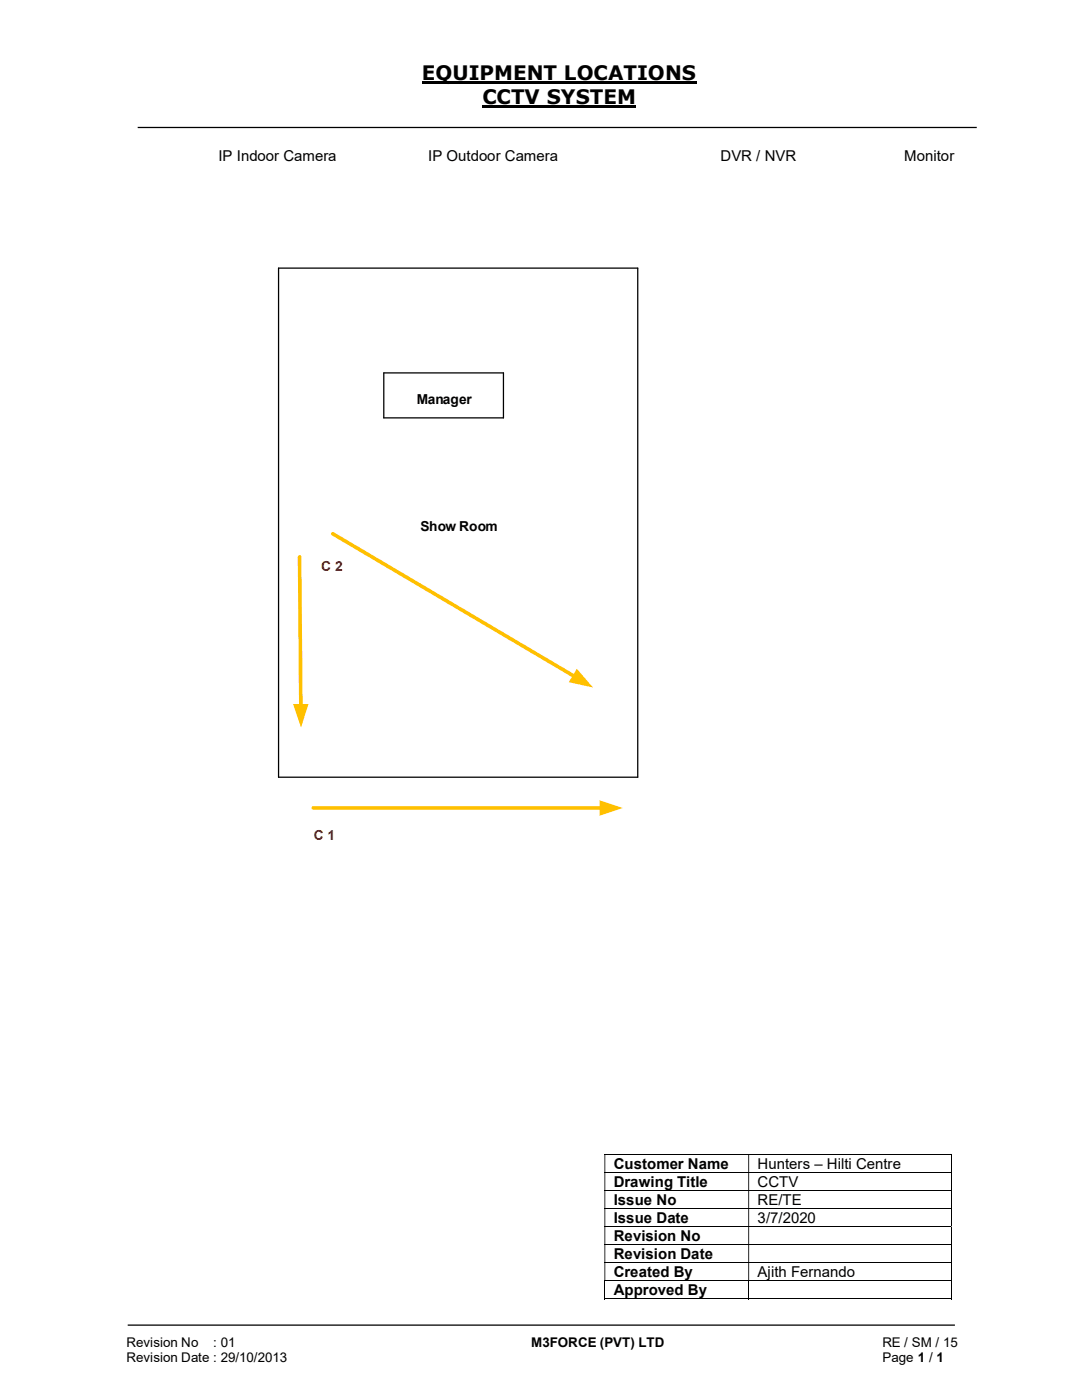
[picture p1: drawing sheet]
<svg xmlns="http://www.w3.org/2000/svg" width="216mm" height="279mm" viewBox="0 0 216 279" stroke-linecap="round" stroke-linejoin="round" font-family="sans-serif">
<path d="M84.2 16.5h54.8M96.3 21.3h30.7" fill="none" stroke="#000" stroke-width=".42"/>
<path d="M27.5 25.4h167.4M76.6 74.4h23.9M55.6 155.1v-101.6h71.7v101.6M25.5 264.5h165" fill="none" stroke="#000" stroke-width=".25"/>
<g fill="none" stroke="#000" stroke-width=".2">
<path d="M120.6 230.4h69.1M120.6 234h69.1M120.6 237.6h69.1M189.8 230.5v3.4M189.8 234.1v3.4M189.8 237.7v3.4M120.6 241.2h69.1M120.6 244.8h69.1M120.6 248.4h69.1M120.6 252h69.1M120.6 255.6h69.1M120.6 259.2h28.7"/>
<path d="M120.7 255.7v3.6M149.4 255.7v3.6M149.5 259.2h40.2M189.8 241.3v3.4M189.8 244.9v3.4M189.8 248.5v3.4M189.8 252.1v3.4M189.8 255.7v3.6"/>
</g>
<g fill="#000">
<path d="M189.7 230.3h.2v.2h-.2zM120.6 230.5h.2v3.4h-.2zM149.3 230.5h.2v3.4h-.2z" fill-rule="evenodd"/>
<path d="M189.7 233.9h.2v.2h-.2zM120.6 234.1h.2v3.4h-.2zM149.3 234.1h.2v3.4h-.2z" fill-rule="evenodd"/>
<path d="M189.7 237.5h.2v.2h-.2zM120.6 237.7h.2v3.4h-.2zM149.3 237.7h.2v3.4h-.2z" fill-rule="evenodd"/>
<path d="M189.7 241.1h.2v.2h-.2zM120.6 241.3h.2v3.4h-.2zM149.3 241.3h.2v3.4h-.2z" fill-rule="evenodd"/>
<path d="M189.7 244.7h.2v.2h-.2zM120.6 244.9h.2v3.4h-.2zM149.3 244.9h.2v3.4h-.2z" fill-rule="evenodd"/>
<path d="M189.7 248.3h.2v.2h-.2zM120.6 248.5h.2v3.4h-.2zM149.3 248.5h.2v3.4h-.2z" fill-rule="evenodd"/>
<path d="M189.7 251.9h.2v.2h-.2zM120.6 252.1h.2v3.4h-.2zM149.3 252.1h.2v3.4h-.2z" fill-rule="evenodd"/>
</g>
<path d="M189.7 255.5h.2v.2h-.2zM189.7 259.1h.2v.2h-.2z" fill="#000"/>
<path d="M62.5 161.2h57.5" fill="none" stroke="#ffc000" stroke-width=".72"/>
<path d="M119.6 159.7l4.7 1.5-4.7 1.6z" fill="#ffc000"/>
<path d="M76.6 74.4v9h23.9v-9M55.6 155.1h71.7" fill="none" stroke="#000" stroke-width=".25"/>
<path d="M66.4 106.5l48.2 28.5" fill="none" stroke="#ffc000" stroke-width=".72"/>
<path d="M115.1 133.5l3.2 3.7-4.8-1.1z" fill="#ffc000"/>
<path d="M59.8 111.1l.2 29.8" fill="none" stroke="#ffc000" stroke-width=".72"/>
<path d="M58.5 140.5h3.1l-1.5 4.7z" fill="#ffc000"/>
<g font-size="4">
<text x="84.2" y="16">EQUIPMENT LOCATIONS</text>
<text x="96.3" y="20.8">CCTV SYSTEM</text>
</g>
<g font-size="3">
<text x="43.6" y="32.1">IP Indoor Camera</text>
<text x="85.4" y="32.1">IP Outdoor Camera</text>
<text x="143.8" y="32.1">DVR / NVR</text>
<text x="180.4" y="32.1">Monitor</text>
<text x="122.5" y="233.3">Customer Name</text>
<text x="151.2" y="233.3">Hunters – Hilti Centre</text>
<text x="122.5" y="236.8">Drawing Title</text>
<text x="151.2" y="236.8">CCTV</text>
<text x="122.5" y="240.5">Issue No</text>
<text x="122.5" y="244.1">Issue Date</text>
<text x="151.2" y="240.5">RE/TE</text>
<text x="151.2" y="244.1">3/7/2020</text>
<text x="122.5" y="247.7">Revision No</text>
<text x="122.5" y="251.2">Revision Date</text>
<text x="122.5" y="254.8">Created By</text>
<text x="151.2" y="254.8">Ajith Fernando</text>
<text x="122.5" y="258.5">Approved By</text>
</g>
<g font-size="2.7">
<text x="83.1" y="80.6">Manager</text>
<text x="83.9" y="106">Show Room</text>
<text x="25.2" y="268.8">Revision No</text>
<text x="42.6" y="268.8">: 01</text>
<text x="106" y="268.8">M3FORCE (PVT) LTD</text>
<text x="176.1" y="268.8">RE / SM / 15</text>
<text x="25.2" y="271.8">Revision Date : 29/10/2013</text>
<text x="176.1" y="271.8">Page 1 / 1</text>
</g>
<g font-size="2.7" fill="#c00000">
<text x="64.1" y="113.9">C 2</text>
<text x="62.6" y="167.7">C 1</text>
</g>
</svg>
